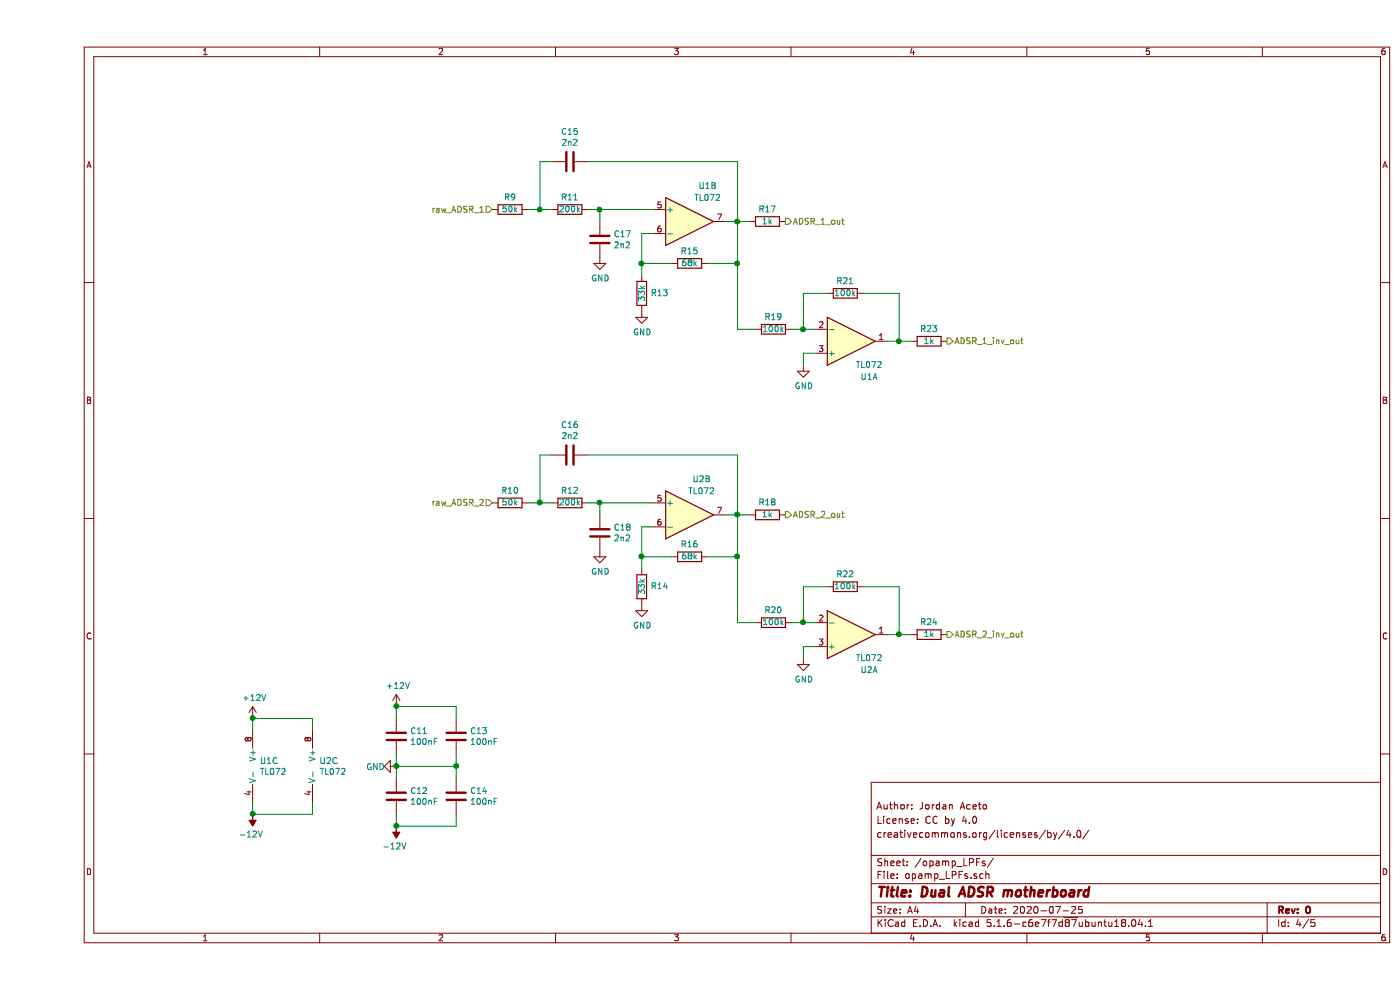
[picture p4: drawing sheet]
EESchema Schematic File Version 4
EELAYER 30 0
EELAYER END
$Descr A4 11693 8268
encoding utf-8
Sheet 4 5
Title "Dual ADSR motherboard"
Date "2020-07-25"
Rev "0"
Comp ""
Comment1 "creativecommons.org/licenses/by/4.0/"
Comment2 "License: CC by 4.0"
Comment3 "Author: Jordan Aceto"
Comment4 ""
$EndDescr
$Comp
L Amplifier_Operational:TL072 U1
U 1 1
P 6800 2850
F 0 "U1" H 6950 3150 50  0000 C CNN
F 1 "TL072" H 6950 3050 50  0000 C CNN
F 2 "Package_DIP:DIP-8_W7.62mm" H 6800 2850 50  0001 C CNN
F 3 "http://www.ti.com/lit/ds/symlink/tl071.pdf" H 6800 2850 50  0001 C CNN
	1    6800 2850
	1    0    0    1   
$EndComp
$Comp
L Device:R R15
U 1 1
P 5450 2200
F 0 "R15" V 5550 2200 50  0000 C CNN
F 1 "68k" V 5450 2200 50  0000 C CNN
F 2 "Resistor_SMD:R_0805_2012Metric_Pad1.15x1.40mm_HandSolder" V 5380 2200 50  0001 C CNN
F 3 "~" H 5450 2200 50  0001 C CNN
	1    5450 2200
	0    1    -1   0   
$EndComp
Wire Wire Line
	5300 2200 5050 2200
Wire Wire Line
	5050 2200 5050 1950
Wire Wire Line
	5050 1950 5150 1950
Wire Wire Line
	5600 2200 5850 2200
Wire Wire Line
	5850 2200 5850 1850
Wire Wire Line
	5850 1850 5750 1850
$Comp
L power:GND #PWR053
U 1 1
P 5050 2600
F 0 "#PWR053" H 5050 2350 50  0001 C CNN
F 1 "GND" H 5055 2427 50  0000 C CNN
F 2 "" H 5050 2600 50  0001 C CNN
F 3 "" H 5050 2600 50  0001 C CNN
	1    5050 2600
	1    0    0    -1  
$EndComp
$Comp
L Device:R R13
U 1 1
P 5050 2450
F 0 "R13" H 5200 2450 50  0000 C CNN
F 1 "33k" V 5050 2450 50  0000 C CNN
F 2 "Resistor_SMD:R_0805_2012Metric_Pad1.15x1.40mm_HandSolder" V 4980 2450 50  0001 C CNN
F 3 "~" H 5050 2450 50  0001 C CNN
	1    5050 2450
	1    0    0    1   
$EndComp
Wire Wire Line
	5050 2300 5050 2200
Connection ~ 5050 2200
$Comp
L Device:R R11
U 1 1
P 4450 1750
F 0 "R11" V 4550 1750 50  0000 C CNN
F 1 "200k" V 4450 1750 50  0000 C CNN
F 2 "Resistor_SMD:R_0805_2012Metric_Pad1.15x1.40mm_HandSolder" V 4380 1750 50  0001 C CNN
F 3 "~" H 4450 1750 50  0001 C CNN
	1    4450 1750
	0    1    -1   0   
$EndComp
$Comp
L Device:C C17
U 1 1
P 4700 2000
F 0 "C17" H 4815 2046 50  0000 L CNN
F 1 "2n2" H 4815 1955 50  0000 L CNN
F 2 "Capacitor_SMD:C_0805_2012Metric_Pad1.15x1.40mm_HandSolder" H 4738 1850 50  0001 C CNN
F 3 "~" H 4700 2000 50  0001 C CNN
	1    4700 2000
	1    0    0    -1  
$EndComp
Wire Wire Line
	4600 1750 4700 1750
Wire Wire Line
	4700 1850 4700 1750
Connection ~ 4700 1750
Wire Wire Line
	4700 1750 5150 1750
$Comp
L power:GND #PWR051
U 1 1
P 4700 2150
F 0 "#PWR051" H 4700 1900 50  0001 C CNN
F 1 "GND" H 4705 1977 50  0000 C CNN
F 2 "" H 4700 2150 50  0001 C CNN
F 3 "" H 4700 2150 50  0001 C CNN
	1    4700 2150
	1    0    0    -1  
$EndComp
$Comp
L Device:C C15
U 1 1
P 4450 1350
F 0 "C15" V 4198 1350 50  0000 C CNN
F 1 "2n2" V 4289 1350 50  0000 C CNN
F 2 "Capacitor_SMD:C_0805_2012Metric_Pad1.15x1.40mm_HandSolder" H 4488 1200 50  0001 C CNN
F 3 "~" H 4450 1350 50  0001 C CNN
	1    4450 1350
	0    1    1    0   
$EndComp
Wire Wire Line
	4600 1350 5850 1350
Wire Wire Line
	5850 1350 5850 1850
Connection ~ 5850 1850
Wire Wire Line
	4300 1750 4200 1750
Wire Wire Line
	4200 1750 4200 1350
Wire Wire Line
	4200 1350 4300 1350
$Comp
L Device:R R9
U 1 1
P 3950 1750
F 0 "R9" V 4050 1750 50  0000 C CNN
F 1 "50k" V 3950 1750 50  0000 C CNN
F 2 "Resistor_SMD:R_0805_2012Metric_Pad1.15x1.40mm_HandSolder" V 3880 1750 50  0001 C CNN
F 3 "~" H 3950 1750 50  0001 C CNN
	1    3950 1750
	0    1    -1   0   
$EndComp
Wire Wire Line
	4100 1750 4200 1750
Connection ~ 4200 1750
Text HLabel 3800 1750 0    50   Input ~ 0
raw_ADSR_1
$Comp
L Device:R R17
U 1 1
P 6100 1850
F 0 "R17" V 6200 1850 50  0000 C CNN
F 1 "1k" V 6100 1850 50  0000 C CNN
F 2 "Resistor_SMD:R_0805_2012Metric_Pad1.15x1.40mm_HandSolder" V 6030 1850 50  0001 C CNN
F 3 "~" H 6100 1850 50  0001 C CNN
	1    6100 1850
	0    1    -1   0   
$EndComp
Wire Wire Line
	5950 1850 5850 1850
Text HLabel 6250 1850 2    50   Output ~ 0
ADSR_1_out
$Comp
L Amplifier_Operational:TL072 U1
U 2 1
P 5450 1850
F 0 "U1" H 5600 2150 50  0000 C CNN
F 1 "TL072" H 5600 2050 50  0000 C CNN
F 2 "Package_DIP:DIP-8_W7.62mm" H 5450 1850 50  0001 C CNN
F 3 "http://www.ti.com/lit/ds/symlink/tl071.pdf" H 5450 1850 50  0001 C CNN
	2    5450 1850
	1    0    0    -1  
$EndComp
$Comp
L Device:R R21
U 1 1
P 6750 2450
F 0 "R21" V 6850 2450 50  0000 C CNN
F 1 "100k" V 6750 2450 50  0000 C CNN
F 2 "Resistor_SMD:R_0805_2012Metric_Pad1.15x1.40mm_HandSolder" V 6680 2450 50  0001 C CNN
F 3 "~" H 6750 2450 50  0001 C CNN
	1    6750 2450
	0    1    -1   0   
$EndComp
Wire Wire Line
	6500 2750 6400 2750
Wire Wire Line
	6400 2750 6400 2450
Wire Wire Line
	6400 2450 6600 2450
Wire Wire Line
	6900 2450 7200 2450
Wire Wire Line
	7200 2450 7200 2850
Wire Wire Line
	7200 2850 7100 2850
$Comp
L Device:R R19
U 1 1
P 6150 2750
F 0 "R19" V 6250 2750 50  0000 C CNN
F 1 "100k" V 6150 2750 50  0000 C CNN
F 2 "Resistor_SMD:R_0805_2012Metric_Pad1.15x1.40mm_HandSolder" V 6080 2750 50  0001 C CNN
F 3 "~" H 6150 2750 50  0001 C CNN
	1    6150 2750
	0    1    -1   0   
$EndComp
Wire Wire Line
	6300 2750 6400 2750
Connection ~ 6400 2750
$Comp
L power:GND #PWR055
U 1 1
P 6400 3050
F 0 "#PWR055" H 6400 2800 50  0001 C CNN
F 1 "GND" H 6405 2877 50  0000 C CNN
F 2 "" H 6400 3050 50  0001 C CNN
F 3 "" H 6400 3050 50  0001 C CNN
	1    6400 3050
	1    0    0    -1  
$EndComp
Wire Wire Line
	6400 3050 6400 2950
Wire Wire Line
	6400 2950 6500 2950
Wire Wire Line
	5850 2200 5850 2750
Wire Wire Line
	5850 2750 6000 2750
Connection ~ 5850 2200
Text HLabel 7600 2850 2    50   Output ~ 0
ADSR_1_inv_out
$Comp
L Device:R R23
U 1 1
P 7450 2850
F 0 "R23" V 7550 2850 50  0000 C CNN
F 1 "1k" V 7450 2850 50  0000 C CNN
F 2 "Resistor_SMD:R_0805_2012Metric_Pad1.15x1.40mm_HandSolder" V 7380 2850 50  0001 C CNN
F 3 "~" H 7450 2850 50  0001 C CNN
	1    7450 2850
	0    1    -1   0   
$EndComp
Wire Wire Line
	7300 2850 7200 2850
Connection ~ 7200 2850
$Comp
L Amplifier_Operational:TL072 U2
U 1 1
P 6800 5300
F 0 "U2" H 6950 5600 50  0000 C CNN
F 1 "TL072" H 6950 5500 50  0000 C CNN
F 2 "Package_DIP:DIP-8_W7.62mm" H 6800 5300 50  0001 C CNN
F 3 "http://www.ti.com/lit/ds/symlink/tl071.pdf" H 6800 5300 50  0001 C CNN
	1    6800 5300
	1    0    0    1   
$EndComp
$Comp
L Device:R R16
U 1 1
P 5450 4650
F 0 "R16" V 5550 4650 50  0000 C CNN
F 1 "68k" V 5450 4650 50  0000 C CNN
F 2 "Resistor_SMD:R_0805_2012Metric_Pad1.15x1.40mm_HandSolder" V 5380 4650 50  0001 C CNN
F 3 "~" H 5450 4650 50  0001 C CNN
	1    5450 4650
	0    1    -1   0   
$EndComp
Wire Wire Line
	5300 4650 5050 4650
Wire Wire Line
	5050 4650 5050 4400
Wire Wire Line
	5050 4400 5150 4400
Wire Wire Line
	5600 4650 5850 4650
Wire Wire Line
	5850 4650 5850 4300
Wire Wire Line
	5850 4300 5750 4300
$Comp
L power:GND #PWR054
U 1 1
P 5050 5050
F 0 "#PWR054" H 5050 4800 50  0001 C CNN
F 1 "GND" H 5055 4877 50  0000 C CNN
F 2 "" H 5050 5050 50  0001 C CNN
F 3 "" H 5050 5050 50  0001 C CNN
	1    5050 5050
	1    0    0    -1  
$EndComp
$Comp
L Device:R R14
U 1 1
P 5050 4900
F 0 "R14" H 5200 4900 50  0000 C CNN
F 1 "33k" V 5050 4900 50  0000 C CNN
F 2 "Resistor_SMD:R_0805_2012Metric_Pad1.15x1.40mm_HandSolder" V 4980 4900 50  0001 C CNN
F 3 "~" H 5050 4900 50  0001 C CNN
	1    5050 4900
	1    0    0    1   
$EndComp
Wire Wire Line
	5050 4750 5050 4650
Connection ~ 5050 4650
$Comp
L Device:R R12
U 1 1
P 4450 4200
F 0 "R12" V 4550 4200 50  0000 C CNN
F 1 "200k" V 4450 4200 50  0000 C CNN
F 2 "Resistor_SMD:R_0805_2012Metric_Pad1.15x1.40mm_HandSolder" V 4380 4200 50  0001 C CNN
F 3 "~" H 4450 4200 50  0001 C CNN
	1    4450 4200
	0    1    -1   0   
$EndComp
$Comp
L Device:C C18
U 1 1
P 4700 4450
F 0 "C18" H 4815 4496 50  0000 L CNN
F 1 "2n2" H 4815 4405 50  0000 L CNN
F 2 "Capacitor_SMD:C_0805_2012Metric_Pad1.15x1.40mm_HandSolder" H 4738 4300 50  0001 C CNN
F 3 "~" H 4700 4450 50  0001 C CNN
	1    4700 4450
	1    0    0    -1  
$EndComp
Wire Wire Line
	4600 4200 4700 4200
Wire Wire Line
	4700 4300 4700 4200
Connection ~ 4700 4200
Wire Wire Line
	4700 4200 5150 4200
$Comp
L power:GND #PWR052
U 1 1
P 4700 4600
F 0 "#PWR052" H 4700 4350 50  0001 C CNN
F 1 "GND" H 4705 4427 50  0000 C CNN
F 2 "" H 4700 4600 50  0001 C CNN
F 3 "" H 4700 4600 50  0001 C CNN
	1    4700 4600
	1    0    0    -1  
$EndComp
$Comp
L Device:C C16
U 1 1
P 4450 3800
F 0 "C16" V 4198 3800 50  0000 C CNN
F 1 "2n2" V 4289 3800 50  0000 C CNN
F 2 "Capacitor_SMD:C_0805_2012Metric_Pad1.15x1.40mm_HandSolder" H 4488 3650 50  0001 C CNN
F 3 "~" H 4450 3800 50  0001 C CNN
	1    4450 3800
	0    1    1    0   
$EndComp
Wire Wire Line
	4600 3800 5850 3800
Wire Wire Line
	5850 3800 5850 4300
Connection ~ 5850 4300
Wire Wire Line
	4300 4200 4200 4200
Wire Wire Line
	4200 4200 4200 3800
Wire Wire Line
	4200 3800 4300 3800
$Comp
L Device:R R10
U 1 1
P 3950 4200
F 0 "R10" V 4050 4200 50  0000 C CNN
F 1 "50k" V 3950 4200 50  0000 C CNN
F 2 "Resistor_SMD:R_0805_2012Metric_Pad1.15x1.40mm_HandSolder" V 3880 4200 50  0001 C CNN
F 3 "~" H 3950 4200 50  0001 C CNN
	1    3950 4200
	0    1    -1   0   
$EndComp
Wire Wire Line
	4100 4200 4200 4200
Connection ~ 4200 4200
Text HLabel 3800 4200 0    50   Input ~ 0
raw_ADSR_2
$Comp
L Device:R R18
U 1 1
P 6100 4300
F 0 "R18" V 6200 4300 50  0000 C CNN
F 1 "1k" V 6100 4300 50  0000 C CNN
F 2 "Resistor_SMD:R_0805_2012Metric_Pad1.15x1.40mm_HandSolder" V 6030 4300 50  0001 C CNN
F 3 "~" H 6100 4300 50  0001 C CNN
	1    6100 4300
	0    1    -1   0   
$EndComp
Wire Wire Line
	5950 4300 5850 4300
Text HLabel 6250 4300 2    50   Output ~ 0
ADSR_2_out
$Comp
L Amplifier_Operational:TL072 U2
U 2 1
P 5450 4300
F 0 "U2" H 5550 4600 50  0000 C CNN
F 1 "TL072" H 5550 4500 50  0000 C CNN
F 2 "Package_DIP:DIP-8_W7.62mm" H 5450 4300 50  0001 C CNN
F 3 "http://www.ti.com/lit/ds/symlink/tl071.pdf" H 5450 4300 50  0001 C CNN
	2    5450 4300
	1    0    0    -1  
$EndComp
$Comp
L Device:R R22
U 1 1
P 6750 4900
F 0 "R22" V 6850 4900 50  0000 C CNN
F 1 "100k" V 6750 4900 50  0000 C CNN
F 2 "Resistor_SMD:R_0805_2012Metric_Pad1.15x1.40mm_HandSolder" V 6680 4900 50  0001 C CNN
F 3 "~" H 6750 4900 50  0001 C CNN
	1    6750 4900
	0    1    -1   0   
$EndComp
Wire Wire Line
	6500 5200 6400 5200
Wire Wire Line
	6400 5200 6400 4900
Wire Wire Line
	6400 4900 6600 4900
Wire Wire Line
	6900 4900 7200 4900
Wire Wire Line
	7200 4900 7200 5300
Wire Wire Line
	7200 5300 7100 5300
$Comp
L Device:R R20
U 1 1
P 6150 5200
F 0 "R20" V 6250 5200 50  0000 C CNN
F 1 "100k" V 6150 5200 50  0000 C CNN
F 2 "Resistor_SMD:R_0805_2012Metric_Pad1.15x1.40mm_HandSolder" V 6080 5200 50  0001 C CNN
F 3 "~" H 6150 5200 50  0001 C CNN
	1    6150 5200
	0    1    -1   0   
$EndComp
Wire Wire Line
	6300 5200 6400 5200
Connection ~ 6400 5200
$Comp
L power:GND #PWR056
U 1 1
P 6400 5500
F 0 "#PWR056" H 6400 5250 50  0001 C CNN
F 1 "GND" H 6405 5327 50  0000 C CNN
F 2 "" H 6400 5500 50  0001 C CNN
F 3 "" H 6400 5500 50  0001 C CNN
	1    6400 5500
	1    0    0    -1  
$EndComp
Wire Wire Line
	6400 5500 6400 5400
Wire Wire Line
	6400 5400 6500 5400
Wire Wire Line
	5850 4650 5850 5200
Wire Wire Line
	5850 5200 6000 5200
Connection ~ 5850 4650
Text HLabel 7600 5300 2    50   Output ~ 0
ADSR_2_inv_out
$Comp
L Device:R R24
U 1 1
P 7450 5300
F 0 "R24" V 7550 5300 50  0000 C CNN
F 1 "1k" V 7450 5300 50  0000 C CNN
F 2 "Resistor_SMD:R_0805_2012Metric_Pad1.15x1.40mm_HandSolder" V 7380 5300 50  0001 C CNN
F 3 "~" H 7450 5300 50  0001 C CNN
	1    7450 5300
	0    1    -1   0   
$EndComp
Wire Wire Line
	7300 5300 7200 5300
Connection ~ 7200 5300
$Comp
L Amplifier_Operational:TL072 U1
U 3 1
P 1900 6400
F 0 "U1" H 1858 6446 50  0000 L CNN
F 1 "TL072" H 1858 6355 50  0000 L CNN
F 2 "Package_DIP:DIP-8_W7.62mm" H 1900 6400 50  0001 C CNN
F 3 "http://www.ti.com/lit/ds/symlink/tl071.pdf" H 1900 6400 50  0001 C CNN
	3    1900 6400
	1    0    0    -1  
$EndComp
$Comp
L Amplifier_Operational:TL072 U2
U 3 1
P 2400 6400
F 0 "U2" H 2358 6446 50  0000 L CNN
F 1 "TL072" H 2358 6355 50  0000 L CNN
F 2 "Package_DIP:DIP-8_W7.62mm" H 2400 6400 50  0001 C CNN
F 3 "http://www.ti.com/lit/ds/symlink/tl071.pdf" H 2400 6400 50  0001 C CNN
	3    2400 6400
	1    0    0    -1  
$EndComp
Wire Wire Line
	2300 6100 2300 6000
Wire Wire Line
	2300 6000 1800 6000
Wire Wire Line
	1800 6000 1800 6100
Wire Wire Line
	1800 6700 1800 6800
Wire Wire Line
	1800 6800 2300 6800
Wire Wire Line
	2300 6800 2300 6700
$Comp
L power:+12V #PWR047
U 1 1
P 1800 6000
F 0 "#PWR047" H 1800 5850 50  0001 C CNN
F 1 "+12V" H 1815 6173 50  0000 C CNN
F 2 "" H 1800 6000 50  0001 C CNN
F 3 "" H 1800 6000 50  0001 C CNN
	1    1800 6000
	1    0    0    -1  
$EndComp
Connection ~ 1800 6000
$Comp
L power:-12V #PWR048
U 1 1
P 1800 6800
F 0 "#PWR048" H 1800 6900 50  0001 C CNN
F 1 "-12V" H 1815 6973 50  0000 C CNN
F 2 "" H 1800 6800 50  0001 C CNN
F 3 "" H 1800 6800 50  0001 C CNN
	1    1800 6800
	-1   0    0    1   
$EndComp
Connection ~ 1800 6800
$Comp
L Device:C C11
U 1 1
P 3000 6150
F 0 "C11" H 3115 6196 50  0000 L CNN
F 1 "100nF" H 3115 6105 50  0000 L CNN
F 2 "Capacitor_SMD:C_0805_2012Metric_Pad1.15x1.40mm_HandSolder" H 3038 6000 50  0001 C CNN
F 3 "~" H 3000 6150 50  0001 C CNN
	1    3000 6150
	1    0    0    -1  
$EndComp
$Comp
L Device:C C12
U 1 1
P 3000 6650
F 0 "C12" H 3115 6696 50  0000 L CNN
F 1 "100nF" H 3115 6605 50  0000 L CNN
F 2 "Capacitor_SMD:C_0805_2012Metric_Pad1.15x1.40mm_HandSolder" H 3038 6500 50  0001 C CNN
F 3 "~" H 3000 6650 50  0001 C CNN
	1    3000 6650
	1    0    0    -1  
$EndComp
$Comp
L Device:C C14
U 1 1
P 3500 6650
F 0 "C14" H 3615 6696 50  0000 L CNN
F 1 "100nF" H 3615 6605 50  0000 L CNN
F 2 "Capacitor_SMD:C_0805_2012Metric_Pad1.15x1.40mm_HandSolder" H 3538 6500 50  0001 C CNN
F 3 "~" H 3500 6650 50  0001 C CNN
	1    3500 6650
	1    0    0    -1  
$EndComp
$Comp
L Device:C C13
U 1 1
P 3500 6150
F 0 "C13" H 3615 6196 50  0000 L CNN
F 1 "100nF" H 3615 6105 50  0000 L CNN
F 2 "Capacitor_SMD:C_0805_2012Metric_Pad1.15x1.40mm_HandSolder" H 3538 6000 50  0001 C CNN
F 3 "~" H 3500 6150 50  0001 C CNN
	1    3500 6150
	1    0    0    -1  
$EndComp
Wire Wire Line
	3500 5900 3000 5900
Wire Wire Line
	3000 5900 3000 6000
Wire Wire Line
	3500 5900 3500 6000
Wire Wire Line
	3000 6800 3000 6900
Wire Wire Line
	3000 6900 3500 6900
Wire Wire Line
	3500 6900 3500 6800
Wire Wire Line
	3500 6300 3500 6400
Wire Wire Line
	3500 6400 3000 6400
Wire Wire Line
	3000 6400 3000 6300
Connection ~ 3500 6400
Wire Wire Line
	3500 6400 3500 6500
Wire Wire Line
	3000 6400 3000 6500
Connection ~ 3000 6400
$Comp
L power:+12V #PWR049
U 1 1
P 3000 5900
F 0 "#PWR049" H 3000 5750 50  0001 C CNN
F 1 "+12V" H 3015 6073 50  0000 C CNN
F 2 "" H 3000 5900 50  0001 C CNN
F 3 "" H 3000 5900 50  0001 C CNN
	1    3000 5900
	1    0    0    -1  
$EndComp
Connection ~ 3000 5900
$Comp
L power:-12V #PWR050
U 1 1
P 3000 6900
F 0 "#PWR050" H 3000 7000 50  0001 C CNN
F 1 "-12V" H 3015 7073 50  0000 C CNN
F 2 "" H 3000 6900 50  0001 C CNN
F 3 "" H 3000 6900 50  0001 C CNN
	1    3000 6900
	-1   0    0    1   
$EndComp
Connection ~ 3000 6900
$Comp
L power:GND #PWR0101
U 1 1
P 3000 6400
F 0 "#PWR0101" H 3000 6150 50  0001 C CNN
F 1 "GND" V 3005 6227 50  0000 C CNN
F 2 "" H 3000 6400 50  0001 C CNN
F 3 "" H 3000 6400 50  0001 C CNN
	1    3000 6400
	0    1    1    0   
$EndComp
$EndSCHEMATC
